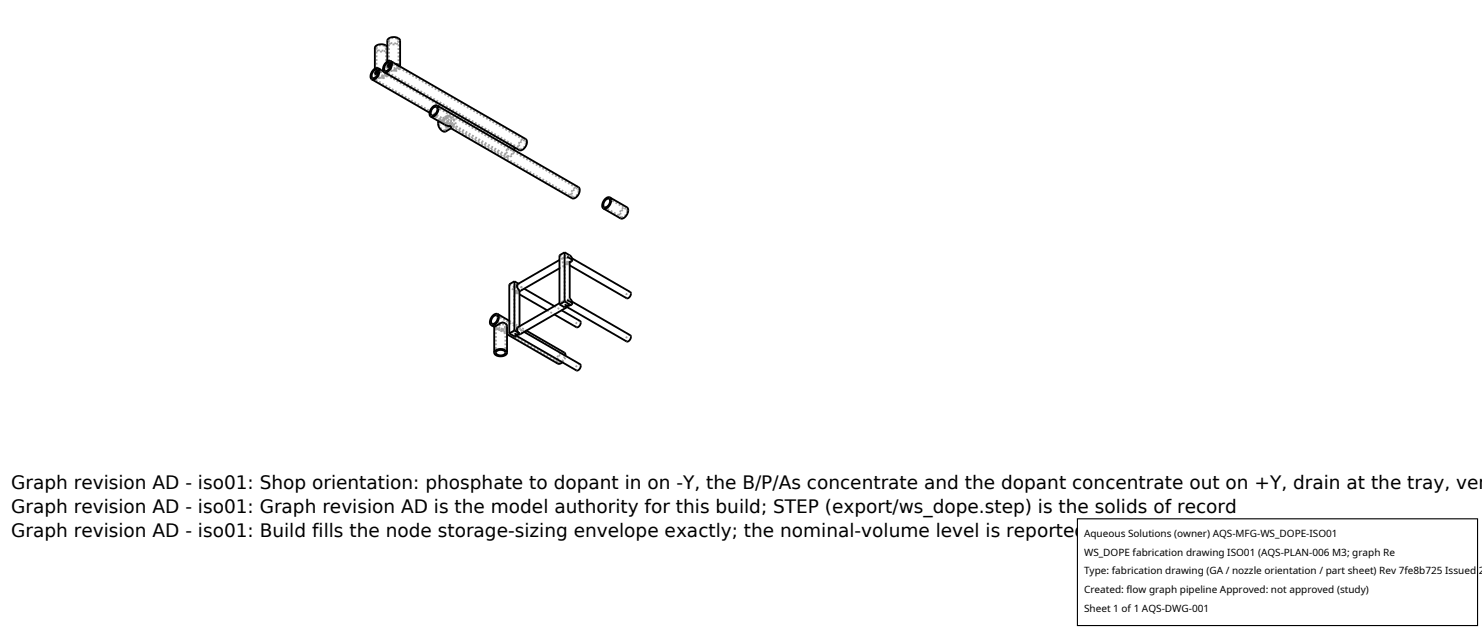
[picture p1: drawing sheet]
<svg xmlns="http://www.w3.org/2000/svg" width="212mm" height="90mm" viewBox="0 0 212 90" stroke-linecap="round" stroke-linejoin="round" font-family="sans-serif">
<g fill="none" stroke="#a0a0a0" stroke-width=".26" stroke-dasharray=".3 .3" stroke-linecap="butt">
<path d="M53.2 11.1l19.3 11.2M53.5 10.5a.56 .56 0 0 1 .3-.6 .56 .56 0 0 1 .7 .1M53.5 9.8v.7M53.6 10.8l-.1-.3M53.6 10.8l.6 .4M53.8 10.7l.2-.5 .4 .1M53.8 6.8l.1-.2 .3-.1 .7 .1M53.8 10.4l.1-.3 .2-.1 .7 .2M53.8 6.8v3.6M53.9 10l19.3 11.1M54 10.2l.2-.1M54 10.4l.4-.1"/>
<path d="M54.2 10.1h-.2M54.2 10.1l.2 .2M54.2 11.2l.9-.5M54.2 11.2l-.4-.2-.2-.2M54.5 11.1l.4-.3M54.5 11.1l.2 .1M54.8 10.2l.3 .1M54.8 10.2l.1 .1M54.8 10.2l.5 .3M54.9 10.8l.2-.1M54.9 6.6l.2 .2M54.9 10.3h.2"/>
<path d="M55 10.1l19.3 11.1M55.1 10.3v.1M55.1 10.7l.3-.2M55.1 10.3l.2 .2M55.1 10.7l.2 .1M55.1 6.8l-.2 .3-.4 .1-.5-.1-.2-.3M55.1 10.7l-.2 .2-.4 .2M55.1 10.4l-.4 .3-.5 .2-.3-.1-.1-.4M55.1 6.8v3.6M55.3 6.7l.1 .1M55.3 9.5a.56 .56 0 0 1 .3-.6 .56 .56 0 0 1 .6 .1M55.3 8.8v.7"/>
<path d="M55.3 10.8l-.6 .4M55.3 10.8l-.2 .2-.4 .2M55.3 9.7v-.2M55.3 9.7l.7 .4M55.4 10.5h-.1M55.4 6.8l-.3 .4-.6 .2-.7-.2-.3-.4M55.4 10.5l17.9 10.4M55.4 6.8v3.7M55.6 9.6l.2-.4h.4M55.6 5.8l.1-.2 .3-.1h.7M55.6 9.4v-.3l.3-.1 .6 .2M55.6 5.8v3.6"/>
<path d="M55.7 8.9l19.3 11.2M55.8 9.3l.4-.1M55.8 9.2l.2-.1M56 9.1h-.2M56 9.1l.2 .1M56 10.1l.9-.4M56 10.1l-.4-.1-.3-.3M56.2 10l.5-.2M56.2 10l.3 .1M56.5 9.2h.2M56.5 9.2l.3 .1M56.7 9.8l.2-.2"/>
<path d="M56.7 5.5l.2 .3M56.7 9.2l.1 .1M56.8 9.3l.1 .1M56.9 9.7l.2-.2M56.9 9.6l.2 .2M56.9 5.8l-.2 .3-.4 .1-.5-.1-.2-.3M56.9 9.6l-.2 .3-.5 .1M56.9 9.4l-.5 .3-.5 .1-.2-.1-.1-.3M56.9 5.8v3.6M57.1 9.8l-.6 .3M57.1 9.8l-.2 .2-.4 .1M57.1 5.8l-.2 .4-.7 .1-.6-.1-.3-.4"/>
<path d="M61.4 16.1l11 6.4M61.7 16.5l1.8 1M62.3 15.3l20.2 11.6M62.6 17.3l.1-.1M62.7 17.7l.2-.3M62.7 17.2h.5l.5 .5 .2 .6-.2 .5M62.7 17.2l.8-.5M62.9 17.4h.3l.3 .4 .2 .4-.2 .4M62.9 17.4l.6-.4M63.1 17.3l.1-.3 .3-.3M63.3 17.4l.2-.4M63.5 17.3l.2-.4"/>
<path d="M63.5 16.7l.9-.2M63.5 17.8l-.3-.2-.1-.3M63.5 17l.4-.1 .2 .2 .1 .6v.5M63.5 17.5l-.2-.2v-.2l.5-.5M63.5 18.6h-.2l-.3-.2-.3-.7M63.5 18.6l.7-.4M63.7 17.7l-.2-.4M63.7 16.9l.7-.2M63.7 17.7l.7 .4M63.7 16.9l.4-.2M63.8 18l-.4-.3-.1-.3M63.8 16.6l.2-.1"/>
<path d="M63.8 18l.3 .1M64 17.6l-.5-.1M64 16.5l.4 .2M64 17.6l.4 .2M64 17.6l-.2-.7 .2-.4M64.1 16.7h.3M64.1 18.1l-.3-.1M64.2 18.2l-.1-.1M64.4 18v-1.5M64.4 18.3v-.3M64.4 16.7l.5 .3M64.4 17.8l.5 .3"/>
<path d="M64.4 16.7l.5 .6v.4l-.1 .2M64.4 17.8v.3M64.4 18.1v-.3M64.4 17.8v-1.1M64.4 17.8l-.7-.1M64.4 17.8l-.4-.6v-.3l.1-.2M64.4 18.1l.4-.2M64.6 18.2l.1-.1M64.6 18.2l17.2 9.9M64.7 18.1h.2M64.8 17.9l-.4-.1M64.9 17l-.3 .4v.8"/>
<path d="M64.9 17l.2 .6-.2 .5M75.1 19.9h-.4l-.5 .4-.2 .7 .2 .4M72.4 22.5h.3l.3-.2 .3-.4 .2-.5M72.5 22.3h.3l.2-.2 .3-.7M73.2 21.1h-.3l-.4 .4-.1 .4 .1 .4M73.3 20.9h-.4l-.5 .5-.2 .6 .2 .5M73.3 21.4l-.1-.3M73.4 21l-.1-.1M74.3 21.2h.2l.3-.2 .3-.6M75 20.1h-.4l-.3 .3-.2 .5 .2 .3M75.1 20.4l-.1-.3M80.4 36.9l-.1 .4 .3 .4"/>
<path d="M80.4 36.9l-.5 .2M80.6 36.9h-.2M80.6 36.9l-.7-.4M80.6 36.9l.4-.2M80.6 36.5l.4 .2M81 37.5l-.4 .2M81 37.5v.2M81 37.7v-.2M81 37.5v-.8M81 36.7l.4-.2M81 36.7l.5 .1M81 37.7l-1.1 .6"/>
<path d="M81 37.7l.4 .2M81.4 37.3l-.4 .2M81.4 37.5h-.4M81.5 36.8l.2 .3M81.5 36.8l.2 .1M81.7 37.1l-.2 .3M81.8 28.1h.3l.2-.2 .3-.7M82.5 26.9l-.3 .1-.4 .3-.1 .5 .1 .3M82.6 26.7l-.4 .1-.5 .4-.2 .7 .2 .4M82.6 27.2l-.1-.3M86.3 29.6l2.4 1.4M87 28.4l2.4 1.4"/>
<path d="M88.7 31h.3l.3-.2 .3-.7M89.4 29.8h-.3l-.3 .4-.2 .4 .1 .4M89.5 29.6h-.4l-.5 .5-.2 .6 .2 .5M89.6 30.1l-.2-.3M70.3 46.2l9.5 5.5M70.6 46.7l.7 .4M70.6 46.7l.3 .2 .4 .2M70.6 46.4l.7-.4M70.6 46.4l.2 .1M70.8 46.8l.1 .1M70.8 50.4v-3.6M70.9 46.9l.3 .1"/>
<path d="M71 45l9.5 5.5M71.2 47l.7 .2 .2-.1 .1-.3M71.3 46l.2 .2M71.3 46l-.5 .2-.2 .2M71.5 46.2l-.7 .3M71.5 46.2l-.5 .1-.2 .2M71.5 47.2l-.2-.1M71.5 47.2l.9 .5M71.5 46.9l.2 .2M71.5 46.9l.5-.1 .2-.2M71.7 46l.7 .4M71.7 47.1h.5l.2-.4"/>
<path d="M71.7 47.1l.5-.2 .2-.2M72 47l-.5-.1M72 46.4h-.5l-.7 .4M72.2 47.3h-.3l-.4-.1M72.2 46.6l-.2 .4M72.2 46.6l.2 .1M72.2 46.8l-.2-.4M72.2 50.4v-3.6M72.4 46.7l-.1 .3-.1 .3M72.7 45.8l2.5 1.4M73.1 41.2l.7 .4M73.1 47.4l.7 .4"/>
<path d="M73.5 47.2l.3-.2M73.5 47.2v-5.3M73.5 41l-.8-.4M73.5 41.9h.2M73.5 41l.3-.2M73.5 40.6l.3 .2M73.7 48.1l.1-.3M73.7 41.9l.1-.3M73.8 48v-.2M73.8 47.8v-.8M73.8 47l.6 .1M73.8 47l.4-.2"/>
<path d="M73.8 47.8l-.1-.3-.2-.3M73.8 41.6l-.3 .3M73.8 41.6l-.1-.3-.2-.3M73.8 40.8l.4-.2M73.8 40.8l.6 .1M73.8 41.6v.2M73.8 41.8v-.2M73.8 41.6v-.8M73.8 41.8l-.1 .1M73.8 41.8l.4 .2M73.9 40.6h.3M74.2 46.8l-.3-.1"/>
<path d="M74.2 46.8v-.2M74.2 40.6l-.2-.1M74.2 41.4l-.4 .2M74.2 41.6h-.4M74.4 47.1l.2 .3M74.4 40.9l.2 .3M74.4 47.1l.5 .3M74.4 40.9l.5 .3M74.6 47.4l-.2 .3M74.6 41.2l-.2 .3M78.1 44.3l1.1 .6M79.2 43.7l1 .6"/>
<path d="M79.8 51.7h.3l.2-.2 .3-.6M80.3 51.7l.3-.4 .2-.5M80.4 43h.2M80.4 43l-.5 .3M80.5 50.5l-.4 .1-.3 .3-.2 .5 .2 .3M80.6 50.3l-.5 .1-.4 .5-.2 .6 .2 .4M80.6 50.9l-.1-.4M80.6 43.9l-.3-.5 .1-.4M80.6 43l.4-.2M80.6 43v-5.3M81 43.9v-.2M81 43.7v-.9"/>
<path d="M81 42.8l.5 .2M81 42.8l.4-.2M81.5 43l.2 .3M81.5 43l.2 .1M81.7 43.3l-.2 .3M82.8 52h-.2l-.3 .3-.1 .3 .1 .3M82.8 45.8l-.2 .1-.3 .2-.1 .4 .1 .2M90 47.9h-.3l-.2 .2-.1 .4 .1 .3M90 41.7h-.2l-.3 .3-.1 .3 .1 .3"/>
</g>
<g fill="none" stroke="#000" stroke-width=".26">
<path d="M53.1 11.3l8.3 4.8M53.4 10.1l.4-.2 .2 .1v.3l-.2 .6-.5 .3-.2-.1v-.3zM54 10.1l-.3 .1-.1 .3M54 9.7l.2 .5-.2 .6-.4 .5h-.5M54 9.7l-.4 .1-.5 .5-.2 .6 .2 .4M54 9.7l.7 .4M54 10.2l-.4 .3M54 10.4l-.2 .3-.2-.2M54.7 10.1l.1 .1M55.2 9.1l.4-.2 .2 .1v.3l-.2 .6-.5 .2-.2-.1v-.3zM55.3 6.7l-.3-.3-.5-.1-.5 .1-.4 .3-.1 3.1M55.3 8.8v-3.1l.2-.2 .4-.2 .8 .1 .3 .1 .1 .3v3.7"/>
<path d="M55.8 9.1l-.3 .1-.2 .3M55.8 8.7l.2 .5-.2 .6-.5 .5h-.4M55.8 8.7l-.5 .1-.4 .4-.2 .7 .2 .4M55.8 8.7l.6 .4M55.8 9.3l-.2 .3-.3-.1M55.8 9.2l-.5 .3M56.4 9.1l.5 .2 .2 .2M56.4 9.1l.7 .4M57.1 9.5h.1M57.1 9.5l18 10.4 .2 .4-.3 .7-.4 .4h-.4l-19.3-11.1M61.5 16.7l2.1 1.2 .8 .1v.3M61.8 15.5l.4-.2 .2 .1 .1 .2-.3 .6-.4 .3-.2-.1-.1-.3z"/>
<path d="M62.4 15.1l20.2 11.6 .2 .4-.1 .6-.5 .5-.5 .1-17.3-10M62.4 15.1l.2 .4-.2 .6-.4 .5-.5 .1M62.4 15.1h-.4l-.5 .5-.2 .6 .2 .5M62.6 17.3v.3v.4l.3 .4 .3 .3 .4 .1 .8-.5M73.4 21l.1 .4M79.9 37.1l-6 3.5v.4l.3 .4v5.2M79.9 38.3l-5.7 3.3M80.6 36l.9 .5 .2 .6M80.6 36l-.7 .5v7M80.6 36v7M81 36.7l.7 .4M81.6 37.3h-.2v5.3l.2 .3 .1 .4"/>
<path d="M81.6 37.3l-.2 .2M81.7 36.9l8.3 4.8 .1 .2-.1 .3-.2 .3-.3 .1-8.1-4.7M81.7 37.1l-.1 .2M86.5 28.5l.5-.1 .1 .1v.3l-.2 .6-.5 .2-.2-.1v-.3zM87.1 28.2l2.5 1.5 .1 .4-.2 .6-.4 .4-.4 .1-2.5-1.4M87.1 28.2l.2 .4-.2 .7-.5 .5h-.4M87.1 28.2h-.4l-.5 .5-.2 .6 .2 .5M70.2 46.4l.4 .3M70.5 45.2l.4-.2 .2 .2v.2l-.3 .6-.4 .3-.2-.2-.1-.2zM70.6 46.7l1.1-.7 .4 .2 .3 .2v4M70.6 50.4l.2-.4 .6-.2 .7 .2 .3 .4M70.6 50.4l.3 .3 .6 .2 .7-.2 .2-.3"/>
<path d="M70.6 46.7v3.7M70.9 50.2l.4-.2h.4l.4 .2 .1 .2-.4 .3h-.5l-.4-.2zM71.1 44.8l.2 .5-.2 .6-.5 .5h-.4M71.1 44.8l-.5 .1-.4 .5-.2 .6 .2 .4M71.1 44.8l1.6 1M72.4 47.7l7.3 4.2h.3l.3-.2M72.7 47.6l.8 .4M73.5 40.2v7M73.5 47.2l.7 .4M73.5 40.2l.5 .3M73.5 47.2l-.8 .4M73.5 47.6l.3 .2"/>
<path d="M73.5 40.2l-.8 .4v7M73.8 48h-.3M73.8 47.8v.2M73.8 47.8l-.3 .2M74.2 47.6l-.4 .2M74.2 42l3.9 2.3M74.9 47.4l7.9 4.6 .1 .3-.1 .3-.2 .3h-.3l-8.5-4.9M74.9 41.2l4.3 2.5M75.2 47.2l5.4 3.2 .2 .4M79.9 43.3l-6 3.5v.4l.3 .4M79.9 43.5l.7 .4 .8-.4M80.2 44.3l2.7 1.6v.3l-.1 .3-.5 .2-3.1-1.8"/>
<path d="M80.6 43l-.7 .5M80.6 43l.8 .5M80.6 43.5l.4 .2M81 43.9l-6.6 3.8-.6 .1M81 43.7v.2M81 42.8l.7 .5M81.4 43.5h.2M81.6 43.5l-.6 .2M81.7 43.1l8.3 4.8 .1 .2-.1 .4-.3 .2-.2 .1-8.5-4.9M81.7 43.3l-.1 .2"/>
</g>
<path d="M153.9 74.1h57.1v15.2h-57.1z" fill="#fff" stroke="#000" stroke-width=".16"/>
<g font-size="2.6">
<text x="1.6" y="69.8">Graph revision AD - iso01: Shop orientation: phosphate to dopant in on -Y, the B/P/As concentrate and the dopant concentrate out on +Y, drain at the tray, ven</text>
<text x="1.6" y="73.3">Graph revision AD - iso01: Graph revision AD is the model authority for this build; STEP (export/ws_dope.step) is the solids of record</text>
<text x="1.6" y="76.7">Graph revision AD - iso01: Build fills the node storage-sizing envelope exactly; the nominal-volume level is reported at the design_storage basis</text>
</g>
<g font-size="1.4">
<text x="154.8" y="76.6">Aqueous Solutions (owner) AQS-MFG-WS_DOPE-ISO01</text>
<text x="154.8" y="79.3">WS_DOPE fabrication drawing ISO01 (AQS-PLAN-006 M3; graph Re</text>
<text x="154.8" y="82">Type: fabrication drawing (GA / nozzle orientation / part sheet) Rev 7fe8b725 Issued 2</text>
<text x="154.8" y="84.7">Created: flow graph pipeline Approved: not approved (study)</text>
<text x="154.8" y="87.4">Sheet 1 of 1 AQS-DWG-001</text>
</g>
</svg>
